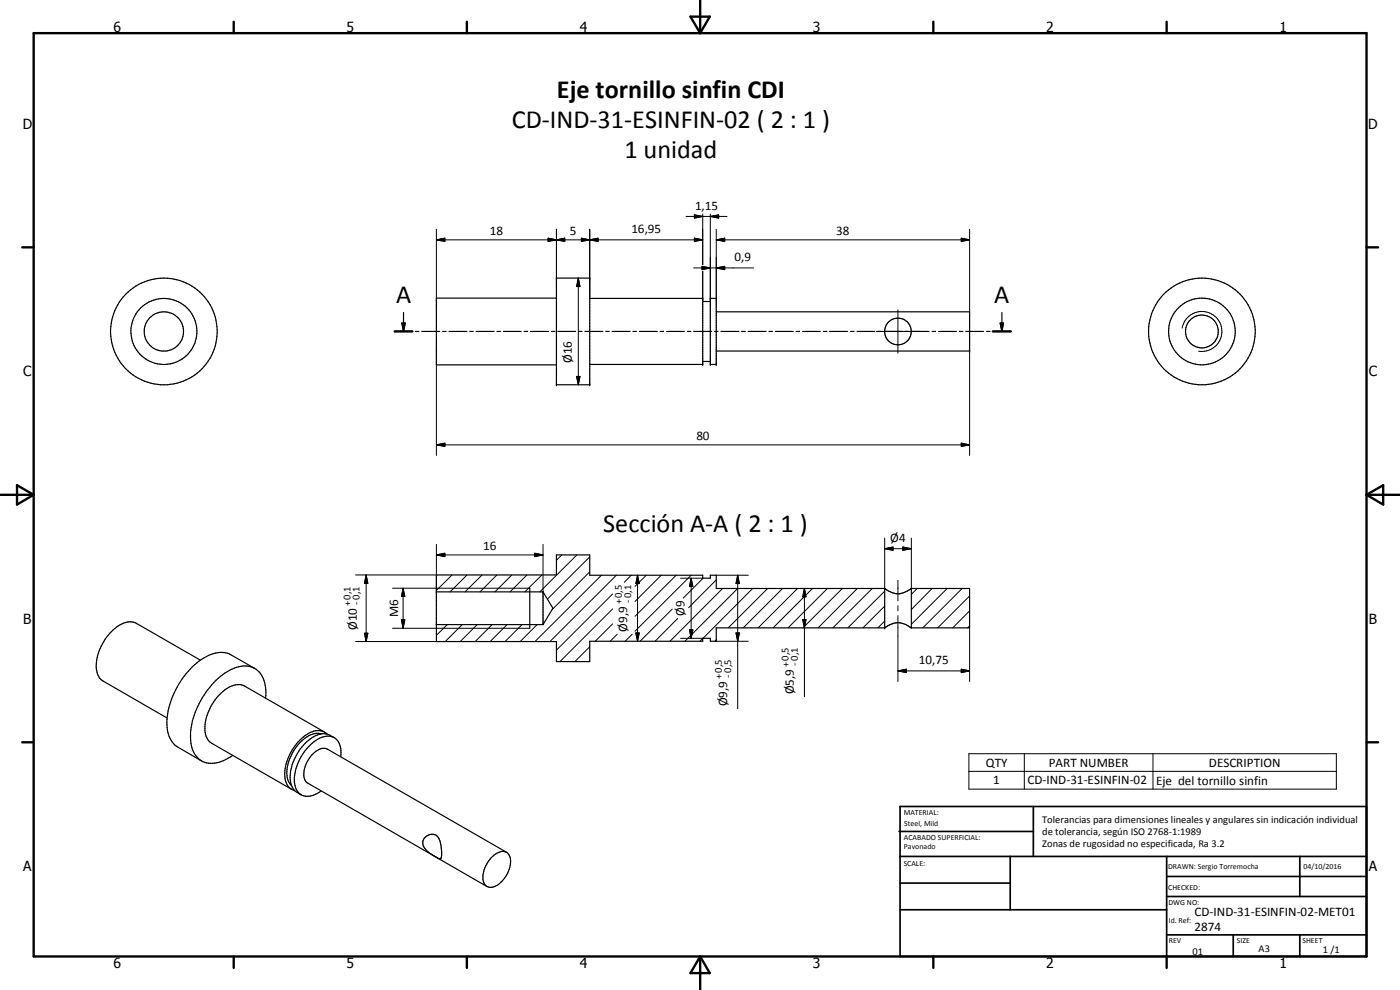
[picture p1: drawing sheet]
<svg xmlns="http://www.w3.org/2000/svg" width="420mm" height="297mm" viewBox="0 0 420 297" stroke-linecap="round" stroke-linejoin="round" font-family="sans-serif">
<g fill="none" stroke="#000" stroke-width=".35">
<path d="M118.4 99.4h5.4M120.6 96.9h1l-.5 2.5zM121.1 93.8v5.6M124.7 99.4h1M126.6 99.4h5.3M132.8 99.4h1.1M134.7 99.4h5.4M141 99.4h1M142.9 99.4h5.4M149.1 99.4h1.1M151.1 99.4h5.3M157.3 99.4h1.1"/>
<path d="M159.2 99.4h5.4M165.5 99.4h1M167 89.5h-36v20h36M167 83.4h10v32h-10zM167.4 99.4h5.4M173.6 99.4h1.1M175.5 99.4h5.4M177 89.5h33.9v19.8h-33.9M181.8 99.4h1M183.7 99.4h5.4M189.9 99.4h1.1M191.9 99.4h5.4"/>
<path d="M198.1 99.4h1.1M200.1 99.4h5.3M206.3 99.4h1M208.2 99.4h5.4M210.9 90.5h2.3M213.2 89.5h1.8v19.8h-1.8zM214.4 99.4h1.1M215 93.6h76v11.7h-76M216.4 99.4h5.3M222.6 99.4h1.1M224.5 99.4h5.4M230.8 99.4h1"/>
<path d="M232.7 99.4h5.4M238.9 99.4h1.1M240.9 99.4h5.3M247.1 99.4h1M249 99.4h5.4M255.3 99.4h1M257.2 99.4h5.3M263.4 99.4h1M265.3 99.4h5.4M271.6 99.4h1M273.5 99.4h5.3M279.7 99.4h1.1"/>
<path d="M281.7 99.4h5.4M287.9 99.4h1.1M289.8 99.4h5.4M296.1 99.4h1M298 99.4h5.3M300.2 96.9h.9l-.4 2.5zM300.7 93.8v5.6M210.9 108.5h2.3M131 172.5h36v-6h10v6.1h33.9v.9h2.3v-.9h1.8v4h50.5v11.8h-50.5v4h-1.8v-.9h-2.3v.9h-33.9v6.1h-10v-6h-36zM131 177.6h32M159 176.5v12M163 177.6l2.9 4.9-2.9 4.9"/>
<path d="M163 177.6v9.8M273.5 176.6h17.5v11.8h-17.5M273.5 176.6v11.8M273.5 176.6a5.9 5.9 0 0 1-8 0M60.1 198.1l-19.2-11.1a5.7 5.7 0 0 0-6.5 1.6 14.8 14.8 0 0 0-5.4 12.5 4.3 4.3 0 0 0 1.9 3.2l19.3 11.1M131 187.4h32M265.5 188.4a5.8 5.8 0 0 1 8 0M76.5 200.6l-7.1-4.1a7.8 7.8 0 0 0-8.2 .9 24.7 24.7 0 0 0-11 20.9 7.6 7.6 0 0 0 3.2 5.9l7.1 4.1M79.7 209.5a9.1 9.1 0 0 0-2.9-8.7 7.7 7.7 0 0 0-8.6 .7 24.6 24.6 0 0 0-11 20.7 7.8 7.8 0 0 0 2.7 5.7M97.4 219.6l-24-13.7a5.8 5.8 0 0 0-5.9 1.1 14.7 14.7 0 0 0-5.8 13.3l.8 1.8 1 .9 24 13.8M69.8 226.6a9.2 9.2 0 0 1-8.9 1.9l-.5-.3M96.4 220.2a6.6 6.6 0 0 0-6.3 2.6 12.8 12.8 0 0 0-3.8 10.9l.6 1.3 .6 .7"/>
<path d="M98.1 220.2a4.5 4.5 0 0 0-5.5-.2 14.9 14.9 0 0 0-7.1 13.7 4 4 0 0 0 2.9 3.5M100.3 221.3a5.7 5.7 0 0 0-7.7 .8 14.6 14.6 0 0 0-5.3 13l.6 1.4a4.4 4.4 0 0 0 2.5 2M102.3 227.1a5.7 5.7 0 0 0-2.1-5.8 6.4 6.4 0 0 0-7 2.2 15.1 15.1 0 0 0-4.8 11.6 3.9 3.9 0 0 0 5.8 3.4l2.2-1.2M127.7 251.1a2.53 2.53 0 0 1 2.7-.7 2.53 2.53 0 0 1 1.7 2.2l.4 4.1a.68 .68 0 0 1-.1 .8 .68 .68 0 0 1-.9 .1l-1-.6a6.9 6.9 0 0 1-3.6-3.8v-1zM147.4 257.3a4 4 0 0 1 4.7-1.5 4.3 4.3 0 0 1 .7 5 7 7 0 0 1-5.7 5.4 2.4 2.4 0 0 1-2.2-2.3 9.3 9.3 0 0 1 2.5-6.6zM152 255.7l-53.7-30.9a4 4 0 0 0-4.7 1.7 7.5 7.5 0 0 0-2 7.8l.5 .5 54 31.2"/>
<circle cx="49.2" cy="99.4" r="9.9"/>
<circle cx="49.2" cy="99.5" r="16"/>
<circle cx="49.2" cy="99.4" r="5.9"/>
<circle cx="269.5" cy="99.5" r="4"/>
<circle cx="360.7" cy="99.5" r="4.9"/>
<circle cx="360.7" cy="99.5" r="10"/>
<circle cx="360.7" cy="99.5" r="16"/>
</g>
<g fill="#000">
<circle cx="167" cy="115.4" r=".18"/>
<circle cx="177" cy="115.4" r=".18"/>
<circle cx="210.9" cy="109.3" r=".18"/>
<circle cx="213.2" cy="109.3" r=".18"/>
<circle cx="215" cy="109.3" r=".18"/>
<circle cx="291" cy="105.3" r=".18"/>
<circle cx="131" cy="177.6" r=".18"/>
<circle cx="163" cy="177.6" r=".18"/>
<circle cx="265.5" cy="188.4" r=".18"/>
</g>
<g fill="none" stroke="#000" stroke-width=".3">
<path d="M131 72l2.5-.5v.9zM131 68.8v20.7M131 72h79.9M164.5 71.5l2.5 .5-2.5 .4zM167 72l2.5-.5v.9zM167 68.8v14.6M174.5 71.5l2.5 .5-2.5 .4zM177 72l2.5-.5v.9zM177 68.8v20.7M205.9 64.9h12.3M208.4 71.5l2.5 .5-2.5 .4zM208.4 64.5l2.5 .4-2.5 .5z"/>
<path d="M210.7 79.9l2.5 .5-2.5 .5zM210.9 64.2v15.2M213.2 64.9l2.5-.4v.9zM213.2 64.2v26.3M215 72l2.5-.5v.9zM215 72h76M215 68.8v20.7M288.5 71.5l2.5 .5-2.5 .4zM291 68.8v24.8M173.6 83.4l.5 2.6h-1.1zM173.6 83.4v32M208.2 80.4h18"/>
<path d="M210.9 81.4v9.1M215 80.4l2.5-.5v1zM263 99.4h13M269.5 93v13M354.8 98.4a6 6 0 0 1 6.9-4.9 6 6 0 0 1 4.9 7 6 6 0 0 1-6.9 4.9M131 109.5v27.2M173 112.9h1.1l-.5 2.5zM291 105.3v31.4M131 133.5l2.5-.5v.9zM131 133.5h160M288.5 133l2.5 .5-2.5 .4zM106.7 172.5h24.3"/>
<path d="M109.9 172.5l.5 2.5h-1zM109.9 172.5v20M117.8 176.5h41.2M121 176.5l.5 2.5h-1zM121 176.5v12M131 166.5l2.5-.5v1zM131 163.3v14.3M131 166.5h32M131.2 172.5l-.2 .2M135.7 172.5l-4.7 4.7M140.2 172.5l-5.1 5.1M144.7 172.5l-5.1 5.1"/>
<path d="M149.1 172.5l-5.1 5.1M153.6 172.5l-5.1 5.1M158.1 172.5l-5 5.1M160.5 166l2.5 .5-2.5 .5zM162.6 172.5l-5.1 5.1M163 163.3v14.3M168.6 166.5l-1.6 1.6M173.1 166.5l-11.1 11.1M177 171.6l-11.3 11.3M177 167.1l-12.7 12.6M180.5 172.6l-19.9 19.9M183.8 178.2l-16.8 16.9"/>
<path d="M185 172.6l-20 19.9M189.4 172.6l-2 2.1M191.3 172.6l.5 2.5h-1zM191.3 172.6v19.8M194 172.6l-3.4 3.3M198.4 172.6l-7.8 7.9M202.9 172.6l-12.3 12.3M204.2 173.5h6.7M207.4 173.5l.5 2.5h-1zM207.4 172.6l-16.8 16.8M207.4 173.5v18M211 173.5l-5.9 6"/>
<path d="M215 174l-8.3 8.3M215 172.6h9.6M216.9 176.6l-15.8 15.8M221.4 172.6l.5 2.5h-1zM221.4 176.6l-15.8 15.8M221.4 172.6v40M225.9 176.6l-14.9 14.9M230.4 176.6l-11.8 11.8M234.9 176.6l-11.9 11.8M239.3 176.6l-11.8 11.8M241.4 176.6l.5 2.5h-1zM241.4 176.6v32.4"/>
<path d="M243.8 176.6l-11.8 11.8M248.3 176.6l-11.8 11.8M252.8 176.6l-11.8 11.8M257.3 176.6l-11.8 11.8M261.8 176.6l-11.8 11.8M265.5 164.6l2.5-.5v1zM265.5 177.4l-11 11M265.5 164.6h8M265.5 161.5v15.1M269.5 174.1v6.2M271 164.1l2.5 .5-2.5 .5zM273.5 161.5v15.1"/>
<path d="M275.2 176.6l-1.7 1.8M279.7 176.6l-6.2 6.3M284.3 176.6l-10.8 10.7M288.7 176.6l-11.8 11.8M291 178.8l-9.6 9.6M106.7 192.5h24.3M109.4 190h1l-.5 2.5zM117.8 188.5h41.2M120.5 186h1l-.5 2.5zM134.2 187.4l-3.2 3.2M138.7 187.4l-5.1 5.1M143.2 187.4l-5.1 5.1"/>
<path d="M147.7 187.4l-5.1 5.1M152.2 187.4l-5.1 5.1M156.7 187.4l-5.1 5.1M161.2 187.4l-5.1 5.1M177 194.1l-4.5 4.4M183.8 187.2l-5.2 5.2M183.8 182.7l-15.7 15.8M185.2 190.3l-2.1 2.1M189.7 190.3l-2.1 2.1M190.8 189.9h1l-.5 2.5zM201.7 182.8l-9.6 9.6M203.4 185.5l-6.8 6.9"/>
<path d="M204.2 191.5l6.7 .1-.8 .8M206.9 189h1l-.5 2.5zM215 191.9l-.4 .5M215 192.4h9.6M220.9 189.9h1l-.5 2.5zM240.9 185.9h1l-.5 2.5zM265.5 186.4l-2 2M265.5 181.9l-6.5 6.5M269.5 181.7v1.6M269.5 184.7v19.8M291 187.8l-.6 .6M291 183.3l-5.1 5.1"/>
<path d="M291 188.4v16.1M269.5 201.3l2.5-.5v1zM269.5 201.3h21.5M288.5 200.8l2.5 .5-2.5 .5zM290.8 226.1h110.3v10.7h-110.3zM290.8 231.4h110.3M307.4 226.1v10.7M346 226.1v10.7"/>
</g>
<g fill="none" stroke="#000" stroke-width=".71">
<path d="M10.1 9.9h400v277.1h-400zM70.1 6.5v3.4M140.1 6.5v3.4M207.2 5h5.8l-2.9 4.9zM210.1 0v9.9M280.1 6.5v3.4M350.1 6.5v3.4M6.7 74.2h3.4M410.1 74.2h3.5M118.4 99.4h5.4M298 99.4h5.3M.1 148.5h10"/>
<path d="M5.1 145.6l5 2.9-5 2.9zM410.1 148.5h10M410.1 148.5l5-2.9v5.8zM6.7 222.7h3.4M410.1 222.7h3.5M70.1 287v3.4M140.1 287v3.4M210.1 287v10M210.1 287l2.9 5h-5.8zM280.1 287v3.4M350.1 287v3.4"/>
</g>
<g fill="none" stroke="#000" stroke-width=".51">
<path d="M269.8 249.5h40.3M270.1 242h140v45h-140zM270.1 257h140M303.2 257v16M310.1 242v15M350.1 257v30M390.1 257v12M270.1 265h33.1M270.1 273h80M350.1 269h60M350.1 263h60M350.1 280.5h60"/>
<path d="M370.1 280.5v6.5M390.1 280.5v6.5"/>
</g>
<g fill="#000">
<path d="M131 72l2.5-.5v.9zM164.5 71.5l2.5 .5-2.5 .4zM167 72l2.5-.5v.9zM174.5 71.5l2.5 .5-2.5 .4zM177 72l2.5-.5v.9zM208.4 71.5l2.5 .5-2.5 .4zM208.4 64.5l2.5 .4-2.5 .5zM213.2 64.9l2.5-.4v.9zM215 80.4l2.5-.5v1zM215 72l2.5-.5v.9zM288.5 71.5l2.5 .5-2.5 .4zM120.6 96.9h1l-.5 2.5z"/>
<path d="M173.6 83.4l.5 2.6h-1.1zM210.7 79.9l2.5 .5-2.5 .5zM300.2 96.9h.9l-.4 2.5zM173 112.9h1.1l-.5 2.5zM131 133.5l2.5-.5v.9zM288.5 133l2.5 .5-2.5 .4zM109.9 172.5l.5 2.5h-1zM121 176.5l.5 2.5h-1zM131 166.5l2.5-.5v1zM160.5 166l2.5 .5-2.5 .5zM191.3 172.6l.5 2.5h-1zM207.4 173.5l.5 2.5h-1z"/>
<path d="M221.4 172.6l.5 2.5h-1zM241.4 176.6l.5 2.5h-1zM265.5 164.6l2.5-.5v1zM271 164.1l2.5 .5-2.5 .5zM109.4 190h1l-.5 2.5zM120.5 186h1l-.5 2.5zM190.8 189.9h1l-.5 2.5zM206.9 189h1l-.5 2.5zM220.9 189.9h1l-.5 2.5zM240.9 185.9h1l-.5 2.5zM269.5 201.3l2.5-.5v1zM288.5 200.8l2.5 .5-2.5 .5z"/>
</g>
<g font-size="7.9">
<text x="167.2" y="29.5">Eje tornillo sinfin CDI</text>
<text x="153.6" y="38.4">CD-IND-31-ESINFIN-02 ( 2 : 1 )</text>
<text x="187.4" y="47.5">1 unidad</text>
<text x="118.9" y="91">A</text>
<text x="298.4" y="91">A</text>
<text x="181" y="159.5">Sección A-A ( 2 : 1 )</text>
</g>
<g font-size="4.2">
<text x="34" y="9.6">6</text>
<text x="104" y="9.6">5</text>
<text x="174" y="9.6">4</text>
<text x="244" y="9.6">3</text>
<text x="314" y="9.6">2</text>
<text x="384" y="9.6">1</text>
<text x="6.8" y="38.7">D</text>
<text x="410.6" y="38.7">D</text>
<text x="7" y="112.9">C</text>
<text x="410.8" y="112.9">C</text>
<text x="7" y="187.1">B</text>
<text x="410.8" y="187.1">B</text>
<text x="7" y="261.4">A</text>
<text x="410.8" y="261.4">A</text>
<text x="34" y="290.4">6</text>
<text x="104" y="290.4">5</text>
<text x="174" y="290.4">4</text>
<text x="244" y="290.4">3</text>
<text x="314" y="290.4">2</text>
<text x="384" y="290.4">1</text>
</g>
<g font-size="3.9">
<text x="208.6" y="62.9">1,15</text>
<text x="147" y="70.4">18</text>
<text x="171" y="70.4">5</text>
<text x="189.5" y="69.9">16,95</text>
<text x="251" y="70.4">38</text>
<text x="220.5" y="78.4">0,9</text>
<text x="171.6" y="108.9" transform="rotate(-90 171.6 108.9)">Ø16</text>
<text x="209" y="132">80</text>
<text x="145" y="164.9">16</text>
<text x="267.2" y="162.7">Ø4</text>
<text x="119.5" y="185.2" transform="rotate(-90 119.5 185.2)">M6</text>
<text x="205.5" y="184.8" transform="rotate(-90 205.5 184.8)">Ø9</text>
<text x="107" y="189" transform="rotate(-90 107 189)">Ø10</text>
<text x="188.2" y="189.5" transform="rotate(-90 188.2 189.5)">Ø9,9</text>
<text x="275.7" y="199.2">10,75</text>
<text x="238.2" y="208.3" transform="rotate(-90 238.2 208.3)">Ø5,9</text>
<text x="218.3" y="211.9" transform="rotate(-90 218.3 211.9)">Ø9,9</text>
<text x="295.9" y="230.1">QTY</text>
<text x="314.8" y="230">PART NUMBER</text>
<text x="362.8" y="230.1">DESCRIPTION</text>
<text x="298.1" y="235.4">1</text>
<text x="308.3" y="235.4">CD-IND-31-ESINFIN-02</text>
<text x="347" y="235.5">Eje del tornillo sinfin</text>
<text x="358.5" y="275">CD-IND-31-ESINFIN-02-MET01</text>
<text x="358.5" y="279.4">2874</text>
</g>
<g font-size="3.1">
<text x="105.3" y="181.7" transform="rotate(-90 105.3 181.7)">+0,1</text>
<text x="107.9" y="181.4" transform="rotate(-90 107.9 181.4)">-0,1</text>
<text x="186.8" y="181.2" transform="rotate(-90 186.8 181.2)">+0,5</text>
<text x="189.4" y="180.9" transform="rotate(-90 189.4 180.9)">-0,1</text>
<text x="216.8" y="203.6" transform="rotate(-90 216.8 203.6)">+0,5</text>
<text x="219.4" y="203.3" transform="rotate(-90 219.4 203.3)">-0,5</text>
<text x="236.8" y="200" transform="rotate(-90 236.8 200)">+0,5</text>
<text x="239.4" y="199.7" transform="rotate(-90 239.4 199.7)">-0,1</text>
<text x="312.7" y="246.8">Tolerancias para dimensiones lineales y angulares sin indicación individual</text>
<text x="312.7" y="250.4">de tolerancia, según ISO 2768-1:1989</text>
<text x="312.7" y="254">Zonas de rugosidad no especificada, Ra 3.2</text>
<text x="357.9" y="286.4">01</text>
<text x="377.7" y="285.6">A3</text>
<text x="397" y="285.9">1 /1</text>
</g>
<g font-size="2.4">
<text x="271.2" y="244.4">MATERIAL:</text>
<text x="271.3" y="252">ACABADO SUPERFICIAL:</text>
<text x="271.4" y="247.9">Steel, Mild</text>
<text x="271.3" y="254.6">Pavonado</text>
<text x="271.2" y="259.7">SCALE:</text>
<text x="350.6" y="260.8">DRAWN: Sergio Torremocha</text>
<text x="391.2" y="260.6">04/10/2016</text>
<text x="350.6" y="267">CHECKED:</text>
<text x="350.6" y="271.4">DWG NO:</text>
<text x="350.8" y="276.9">Id. Ref:</text>
<text x="350.8" y="282.8">REV</text>
<text x="371.2" y="282.9">SIZE</text>
<text x="390.9" y="282.9">SHEET</text>
</g>
</svg>
